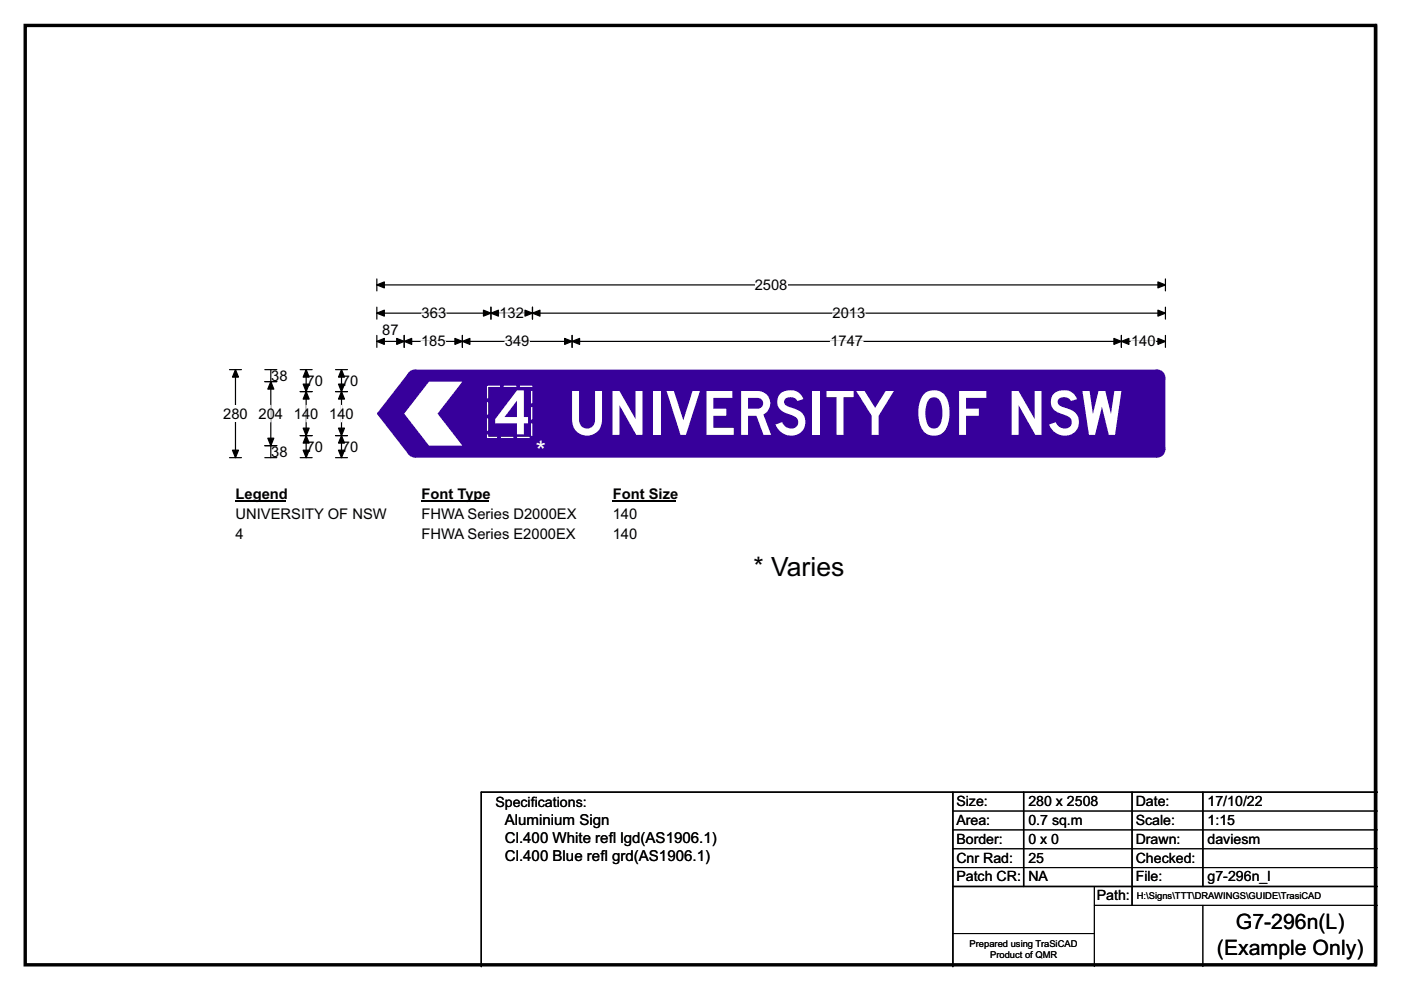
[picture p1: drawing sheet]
<svg xmlns="http://www.w3.org/2000/svg" width="297mm" height="210mm" viewBox="0 0 297 210" stroke-linecap="round" stroke-linejoin="round" font-family="sans-serif">
<path d="M5.3 5.4h286.3v199.2h-286.3zM291.6 5.4v199.2z" fill="none" stroke="#000" stroke-width=".72"/>
<path d="M79.9 59.2v2.5M247.1 59.2v2.5M79.9 60.4h167.2" fill="none" stroke="#000" stroke-width=".25"/>
<g fill="#000" stroke="#000" stroke-width=".25">
<path d="M79.9 60.4l1.6-.6v1.3z" fill-rule="evenodd"/>
<path d="M245.5 59.8l1.6 .6-1.6 .7z" fill-rule="evenodd"/>
</g>
<path d="M160 58.7h7v3.5h-7z" fill="#fff"/>
<g fill="none" stroke="#000" stroke-width=".25">
<path d="M48.7 78.4h2.5M49.9 78.4v18.7M79.9 66.4h167.2M79.9 65.2v2.5M79.9 71.1v2.6M79.9 72.4h167.2M85.7 71.1v2.6M98 71.1v2.6M104.1 65.2v2.5M112.9 65.2v2.5M121.3 71.1v2.6M237.8 71.1v2.6"/>
<path d="M247.1 65.2v2.5M247.1 71.1v2.6M48.7 97.1h2.5"/>
</g>
<g fill="#000" stroke="#000" stroke-width=".25">
<path d="M49.9 78.4l.7 1.6h-1.3z" fill-rule="evenodd"/>
<path d="M79.9 66.4l1.6-.6v1.3z" fill-rule="evenodd"/>
<path d="M79.9 72.4l1.6-.6v1.2z" fill-rule="evenodd"/>
<path d="M85.7 72.4l1.6-.6v1.2z" fill-rule="evenodd"/>
<path d="M84.1 71.8l1.6 .6-1.6 .6z" fill-rule="evenodd"/>
<path d="M96.4 71.8l1.6 .6-1.6 .6z" fill-rule="evenodd"/>
<path d="M98 72.4l1.6-.6v1.2z" fill-rule="evenodd"/>
<path d="M104.1 66.4l1.6-.6v1.3z" fill-rule="evenodd"/>
<path d="M102.5 65.8l1.6 .6-1.6 .7z" fill-rule="evenodd"/>
<path d="M111.3 65.8l1.6 .6-1.6 .7z" fill-rule="evenodd"/>
<path d="M112.9 66.4l1.6-.6v1.3z" fill-rule="evenodd"/>
<path d="M119.7 71.8l1.6 .6-1.6 .6z" fill-rule="evenodd"/>
<path d="M121.3 72.4l1.6-.6v1.2z" fill-rule="evenodd"/>
<path d="M236.2 71.8l1.6 .6-1.6 .6z" fill-rule="evenodd"/>
<path d="M237.8 72.4l1.5-.6v1.2z" fill-rule="evenodd"/>
<path d="M245.5 65.8l1.6 .6-1.6 .7z" fill-rule="evenodd"/>
<path d="M245.5 71.8l1.6 .6-1.6 .6z" fill-rule="evenodd"/>
<path d="M49.3 95.5h1.3l-.7 1.6z" fill-rule="evenodd"/>
</g>
<path d="M89.3 72.4h5.2M89.4 66.4h5.2M105.9 66.4h5.2M107.1 72.4h5.2M176.1 72.4h6.9M176.5 66.4h7M239.8 72.4h5.2" fill="none" stroke="#fff" stroke-width=".25"/>
<path d="M47.3 86h5.2v3.5h-5.2z" fill="#fff"/>
<g fill="none" stroke="#000" stroke-width=".25">
<path d="M56.1 78.4h2.6M57.4 78.4v18.7M63.6 78.4h2.6M64.9 78.4v18.7M71.1 78.4h2.6M72.4 78.4v18.7M56.1 80.9h2.6M56.1 94.5h2.6M56.1 97.1h2.6M63.6 97.1h2.6M63.6 83.1h2.6M63.6 92.4h2.6"/>
<path d="M71.1 97.1h2.6M71.1 83.1h2.6M71.1 92.4h2.6"/>
</g>
<g fill="#000" stroke="#000" stroke-width=".25">
<path d="M64.9 78.4l.6 1.6h-1.2z" fill-rule="evenodd"/>
<path d="M72.4 78.4l.6 1.6h-1.2z" fill-rule="evenodd"/>
<path d="M57.4 80.9l.7 1.6h-1.3z" fill-rule="evenodd"/>
<path d="M56.8 92.9h1.3l-.7 1.6z" fill-rule="evenodd"/>
<path d="M64.9 83.1l.6 1.5h-1.2z" fill-rule="evenodd"/>
<path d="M64.3 90.8h1.2l-.6 1.6z" fill-rule="evenodd"/>
<path d="M64.3 81.5h1.2l-.6 1.6z" fill-rule="evenodd"/>
<path d="M64.9 92.4l.6 1.6h-1.2z" fill-rule="evenodd"/>
<path d="M64.3 95.5h1.2l-.6 1.6z" fill-rule="evenodd"/>
<path d="M72.4 83.1l.6 1.5h-1.2z" fill-rule="evenodd"/>
<path d="M71.8 90.8h1.2l-.6 1.6z" fill-rule="evenodd"/>
<path d="M71.8 81.5h1.2l-.6 1.6z" fill-rule="evenodd"/>
<path d="M72.4 92.4l.6 1.6h-1.2z" fill-rule="evenodd"/>
<path d="M71.8 95.5h1.2l-.6 1.6z" fill-rule="evenodd"/>
</g>
<path d="M57.4 86v3.5M64.9 86v3.5M72.4 86v3.5" fill="none" stroke="#fff" stroke-width=".25"/>
<path d="M49.9 103.1h10.8v3.5h-10.8z" fill="#fff"/>
<path d="M49.9 106.4h10.8" fill="none" stroke="#000" stroke-width=".32"/>
<path d="M89.4 103.1h14.4v3.5h-14.4z" fill="#fff"/>
<path d="M89.4 106.4h14.4" fill="none" stroke="#000" stroke-width=".32"/>
<path d="M129.9 103.1h13.5v3.5h-13.5z" fill="#fff"/>
<path d="M129.9 106.4h13.5" fill="none" stroke="#000" stroke-width=".32"/>
<g fill="#fff">
<path d="M49.9 107.3h32v3.4h-32z"/>
<path d="M89.4 107.3h33v3.4h-33z"/>
<path d="M129.9 107.3h5.2v3.4h-5.2z"/>
<path d="M49.9 111.4h1.8v3.5h-1.8z"/>
<path d="M89.4 111.4h32.9v3.5h-32.9z"/>
<path d="M129.9 111.4h5.2v3.5h-5.2z"/>
</g>
<g fill="#37009b">
<path d="M86.6 79.1l1.3-.7h157.5l1.7 1.7v15.3l-1.7 1.7h-157.5l-1.3-.7-6.6-8.5v-.4z" fill-rule="evenodd"/>
<circle cx="87.9" cy="80" r="1.67"/>
<circle cx="80.3" cy="87.7" r=".34"/>
<circle cx="87.9" cy="95.4" r="1.67"/>
<circle cx="245.4" cy="95.4" r="1.67"/>
<circle cx="245.4" cy="80" r="1.67"/>
</g>
<path d="M91 80.9h7l-5.2 6.8 5.2 6.8h-7l-5.3-6.8z" fill-rule="evenodd" fill="#fff"/>
<path d="M202 168v37M217 168v20M240 168v24M255 168v20M292 168h-190v37M202 188h90" fill="none" stroke="#000" stroke-width=".3"/>
<path d="M202 172h90M202 176h90M202 180h90M202 184h90M202 198h30M232 188v17M232 192h60M255 192v13" fill="none" stroke="#000" stroke-width=".21"/>
<path d="M103.4 81.9h9.3v10.9h-9.3z" fill="none" stroke="#fff" stroke-width=".26" stroke-dasharray="2.6 .8" stroke-linecap="butt"/>
<g font-size="12.9" fill="#fff">
<text x="104.8" y="92.1">4</text>
<text x="120.2" y="92.2">UNIVERSITY OF NSW</text>
</g>
<text font-size="5.6" fill="#fefefe" x="113.6" y="97.5">*</text>
<text font-size="5.6" x="159.8" y="122.1">* Varies</text>
<g font-size="4.5">
<text x="262" y="197.1">G7-296n(L)</text>
<text x="258" y="202.6">(Example Only)</text>
</g>
<g font-size="3.2">
<text x="107" y="174.9">Aluminium Sign</text>
<text x="107" y="178.7">Cl.400 White ref</text>
<text x="129.1" y="178.7">l lgd(AS1906.1)</text>
<text x="107" y="182.6">Cl.400 Blue ref</text>
<text x="127.3" y="182.6">l grd(AS1906.1)</text>
</g>
<g font-size="3.1">
<text x="160" y="61.5">2508</text>
<text x="81.1" y="71">87</text>
<text x="89.4" y="67.5">363</text>
<text x="105.9" y="67.5">132</text>
<text x="176.5" y="67.5">2013</text>
<text x="89.3" y="73.5">185</text>
<text x="107.1" y="73.5">349</text>
<text x="176.1" y="73.5">1747</text>
<text x="239.8" y="73.5">140</text>
<text x="57.5" y="80.7">38</text>
<text x="65" y="81.8">70</text>
<text x="72.5" y="81.8">70</text>
<text x="47.3" y="88.8">280</text>
<text x="54.8" y="88.8">204</text>
<text x="62.3" y="88.8">140</text>
<text x="69.8" y="88.8">140</text>
<text x="65" y="95.8">70</text>
<text x="72.5" y="95.8">70</text>
<text x="57.5" y="96.9">38</text>
<text x="49.9" y="105.9">Legend</text>
<text x="89.4" y="105.9">Font Type</text>
<text x="129.9" y="105.9">Font Size</text>
<text x="49.9" y="110">UNIVERSITY OF NSW</text>
<text x="89.4" y="110">FHWA Series D2000EX</text>
<text x="129.9" y="110">140</text>
<text x="49.9" y="114.2">4</text>
<text x="89.4" y="114.2">FHWA Series E2000EX</text>
<text x="129.9" y="114.2">140</text>
</g>
<g font-size="3">
<text x="105" y="171.2">Specif</text>
<text x="112.5" y="171.2">ications:</text>
<text x="202.8" y="171">Size:</text>
<text x="218" y="171">280 x 2508</text>
<text x="240.8" y="171">Date:</text>
<text x="256" y="171">17/10/22</text>
<text x="202.8" y="175">Area:</text>
<text x="202.8" y="179">Border:</text>
<text x="218" y="175">0.7 sq.m</text>
<text x="218" y="179">0 x 0</text>
<text x="240.8" y="175">Scale:</text>
<text x="240.8" y="179">Drawn:</text>
<text x="256" y="175">1:15</text>
<text x="256" y="179">daviesm</text>
<text x="202.8" y="183">Cnr Rad:</text>
<text x="218" y="183">25</text>
<text x="240.8" y="183">Checked:</text>
<text x="202.8" y="187">Patch CR:</text>
<text x="218" y="187">NA</text>
<text x="232.5" y="191">Path:</text>
<text x="240.8" y="187">File:</text>
<text x="256" y="187">g7-296n_l</text>
</g>
<g font-size="2">
<text x="241" y="190.6">H:\Signs\TTT\DRAWINGS\GUIDE\TrasiCAD</text>
<text x="205.6" y="200.8">Prepared using TraSiCAD</text>
<text x="209.9" y="203.2">Product of QMR</text>
</g>
</svg>
